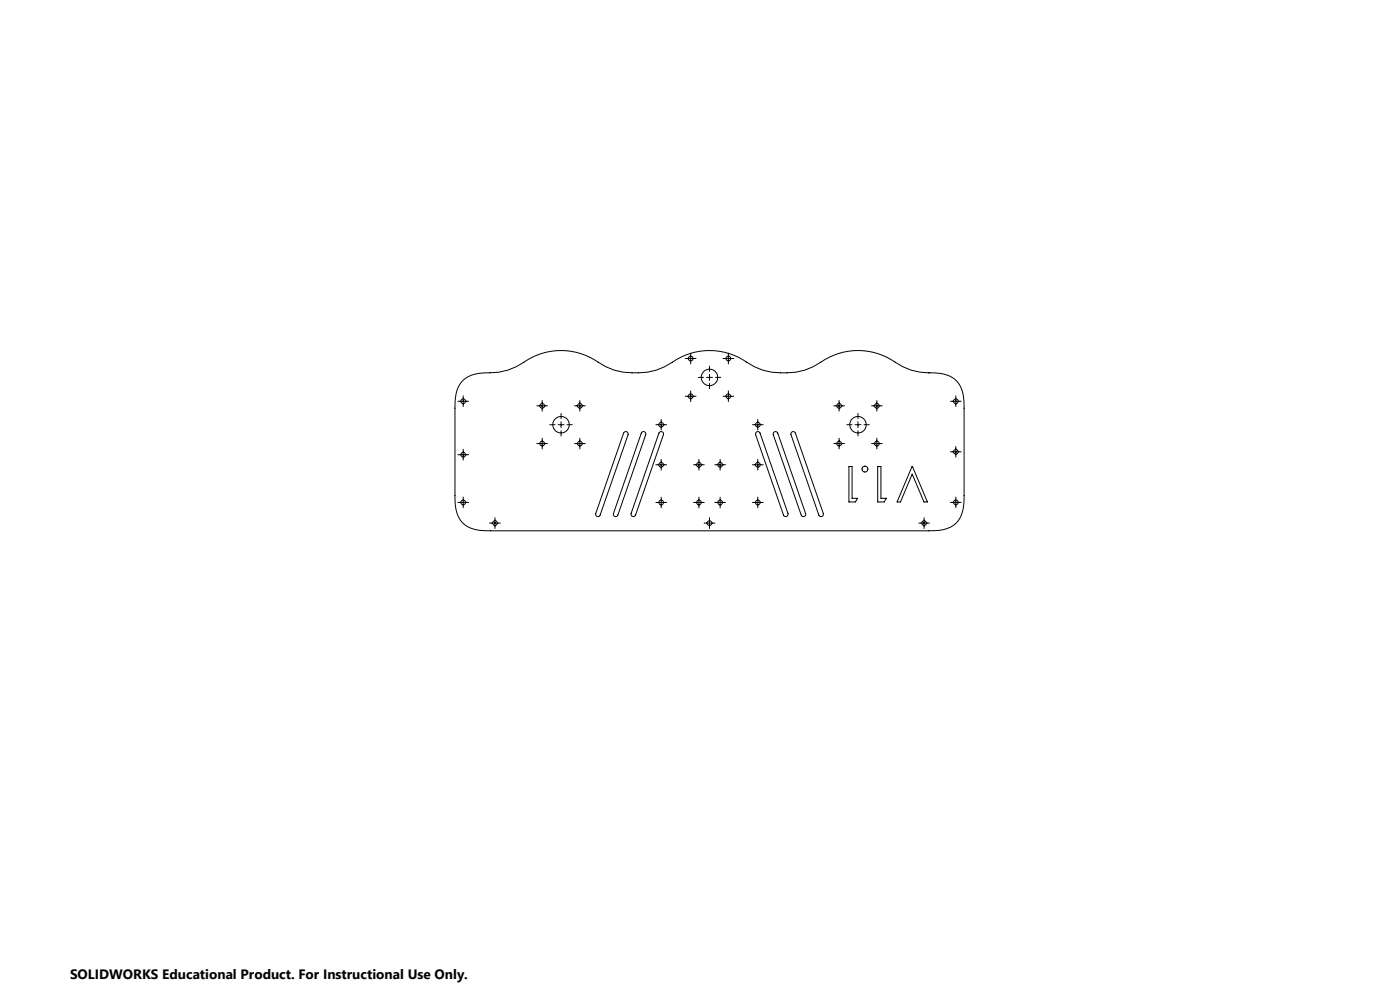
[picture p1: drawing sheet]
<svg xmlns="http://www.w3.org/2000/svg" width="594mm" height="420mm" viewBox="0 0 594 420" stroke-linecap="round" stroke-linejoin="round" font-family="sans-serif">
<g fill="none" stroke="#000" stroke-width=".42">
<path d="M290.8 152.1h4.5M293.1 149.8v4.6M301 155.3v2.3M301 158.8v2.6M306.8 152.1h4.5M309 149.8v4.6M394.1 158.2h.1M194.3 170.2h4.5M196.3 161.5a15.8 15.8 0 0 1 11.6-3.3 26.1 26.1 0 0 0 16.1-5.7 27.6 27.6 0 0 1 29.8 1.2 29.1 29.1 0 0 0 24.6 3.3l3.6-1.4 3.3-1.9a27.6 27.6 0 0 1 31.5 0 29.1 29.1 0 0 0 24.7 3.3l3.5-1.4 3.3-1.9a27.6 27.6 0 0 1 31.5 0 26.7 26.7 0 0 0 16.8 4.5 11.2 11.2 0 0 1 12.2 10l.2 3.7v38.3a16.6 16.6 0 0 1-3.3 11.7 15.7 15.7 0 0 1-11.6 3.3h-186.1a16.7 16.7 0 0 1-11.7-3.3 16 16 0 0 1-3.3-11.7v-37a16.8 16.8 0 0 1 3.3-11.7zM196.5 167.9v4.6M227.8 172.2h4.5M230 169.9v4.5"/>
<path d="M238.1 175.4v2.2M238.1 178.9v2.6M243.8 172.2h4.5M246 169.9v4.5M280.5 177.9v4.5M290.8 168.1h4.5M293.1 165.9v4.5M296.3 160.1h2.2M299.8 160.1h2.5M301 162.6v2.3M303.6 160.1h2.2M306.8 168.1h4.5"/>
<path d="M309 165.9v4.5M321.5 177.9v4.5M353.8 172.2h4.5M356 169.9v4.5M364 175.4v2.2M364 178.9v2.6M369.8 172.2h4.5M372 169.9v4.5M403.3 170.2h4.5M405.6 167.9v4.6M194.3 192.9h4.5M196.5 190.6v4.6"/>
<path d="M227.8 188.2h4.5M230 185.9v4.5M233.3 180.2h2.2M236.8 180.2h2.5M238.1 182.7v2.2M240.6 180.2h2.2M243.8 188.2h4.5M246 185.9v4.5M264.8 183.4a1 1 0 0 1 1.2-.2 1 1 0 0 1 .5 1.2l-11.9 34.1a.99 .99 0 0 1-1.2 .6 .99 .99 0 0 1-.6-1.2zM272.3 183.4l1.1-.3 .5 .5 .1 .8-11.9 34.1a.99 .99 0 0 1-1.2 .6 .99 .99 0 0 1-.6-1.2zM278.3 180.2h4.5M278.3 197.2h4.5"/>
<path d="M279.8 183.4l1.1-.3 .5 .5 .1 .8-11.8 34.1a1 1 0 0 1-1.3 .6 1 1 0 0 1-.6-1.2zM280.5 194.9v4.5M294.3 197.2h4.5M296.5 194.9v4.5M303.3 197.2h4.5M305.5 194.9v4.5M319.3 180.2h4.5M319.3 197.2h4.5M320.9 183.4l.7-.3 .9 .6 11.8 34.2a1 1 0 0 1-.6 1.2 1 1 0 0 1-1.3-.6l-11.8-34.1zM321.5 194.9v4.5M328.4 183.4a.98 .98 0 0 1 1.6 .3l11.8 34.2a.99 .99 0 0 1-.6 1.2 .99 .99 0 0 1-1.3-.6l-11.8-34.1zM335.9 183.4l.7-.3 .9 .6 11.8 34.2a1 1 0 0 1-.6 1.2 1 1 0 0 1-1.3-.6l-11.8-34.1z"/>
<path d="M353.8 188.2h4.5M356 185.9v4.5M359.3 180.2h2.2M360.2 197.9h1.3v13.5h2.3l-.9 1.6h-2.7zM362.8 180.2h2.5M364 182.7v2.2M366.6 180.2h2.2M369.8 188.2h4.5M372 185.9v4.5M372.4 197.9h1.4v13.5h2.3l-.9 1.6h-2.8zM387 197.9l6.5 15.1h-1.5l-5-11.9-4.9 11.9h-1.5zM403.3 191.7h4.5"/>
<path d="M405.6 189.4v4.5M194.3 213.1h4.5M196.5 210.9v4.5M210 219.7v4.5M278.3 213.2h4.5M280.5 210.9v4.6M294.3 213.2h4.5M296.5 210.9v4.6M301 219.7v4.5M303.3 213.2h4.5M305.5 210.9v4.6M319.3 213.2h4.5"/>
<path d="M321.5 210.9v4.6M392.1 219.7v4.5M403.3 213.1h4.5M405.6 210.9v4.5M207.7 221.9h4.6M298.8 221.9h4.5M389.8 221.9h4.5"/>
<circle cx="293" cy="152.1" r="1.01"/>
<circle cx="309" cy="152.1" r="1.01"/>
<circle cx="196.5" cy="170.2" r=".99"/>
<circle cx="230" cy="172.2" r=".99"/>
<circle cx="246" cy="172.2" r="1"/>
<circle cx="293.1" cy="168.1" r=".99"/>
<circle cx="301" cy="160.1" r="3.5"/>
<circle cx="309" cy="168.1" r=".99"/>
<circle cx="356" cy="172.2" r="1"/>
<circle cx="372" cy="172.2" r=".99"/>
<circle cx="405.6" cy="170.2" r=".99"/>
<circle cx="196.5" cy="192.9" r=".99"/>
<circle cx="230" cy="188.2" r=".99"/>
<circle cx="238" cy="180.2" r="3.5"/>
<circle cx="246" cy="188.2" r="1"/>
<circle cx="280.5" cy="180.2" r=".99"/>
<circle cx="280.5" cy="197.2" r=".99"/>
<circle cx="296.5" cy="197.2" r=".99"/>
<circle cx="305.5" cy="197.2" r=".99"/>
<circle cx="321.5" cy="180.2" r="1"/>
<circle cx="321.5" cy="197.2" r="1"/>
<circle cx="356" cy="188.2" r="1"/>
<circle cx="364" cy="180.2" r="3.5"/>
<circle cx="367" cy="199" r="1.25"/>
<circle cx="372" cy="188.2" r=".99"/>
<circle cx="405.6" cy="191.7" r=".99"/>
<circle cx="196.5" cy="213.1" r=".99"/>
<circle cx="280.5" cy="213.2" r="1"/>
<circle cx="296.5" cy="213.2" r="1"/>
<circle cx="305.5" cy="213.2" r="1"/>
<circle cx="321.5" cy="213.2" r="1.01"/>
<circle cx="405.6" cy="213.1" r=".99"/>
<circle cx="210" cy="221.9" r="1"/>
<circle cx="301" cy="221.9" r="1.01"/>
<circle cx="392.1" cy="221.9" r="1"/>
</g>
<text font-size="5.8" x="29.7" y="415.3">SOLIDWORKS Educational Product. For Instructional Use Only.</text>
</svg>
